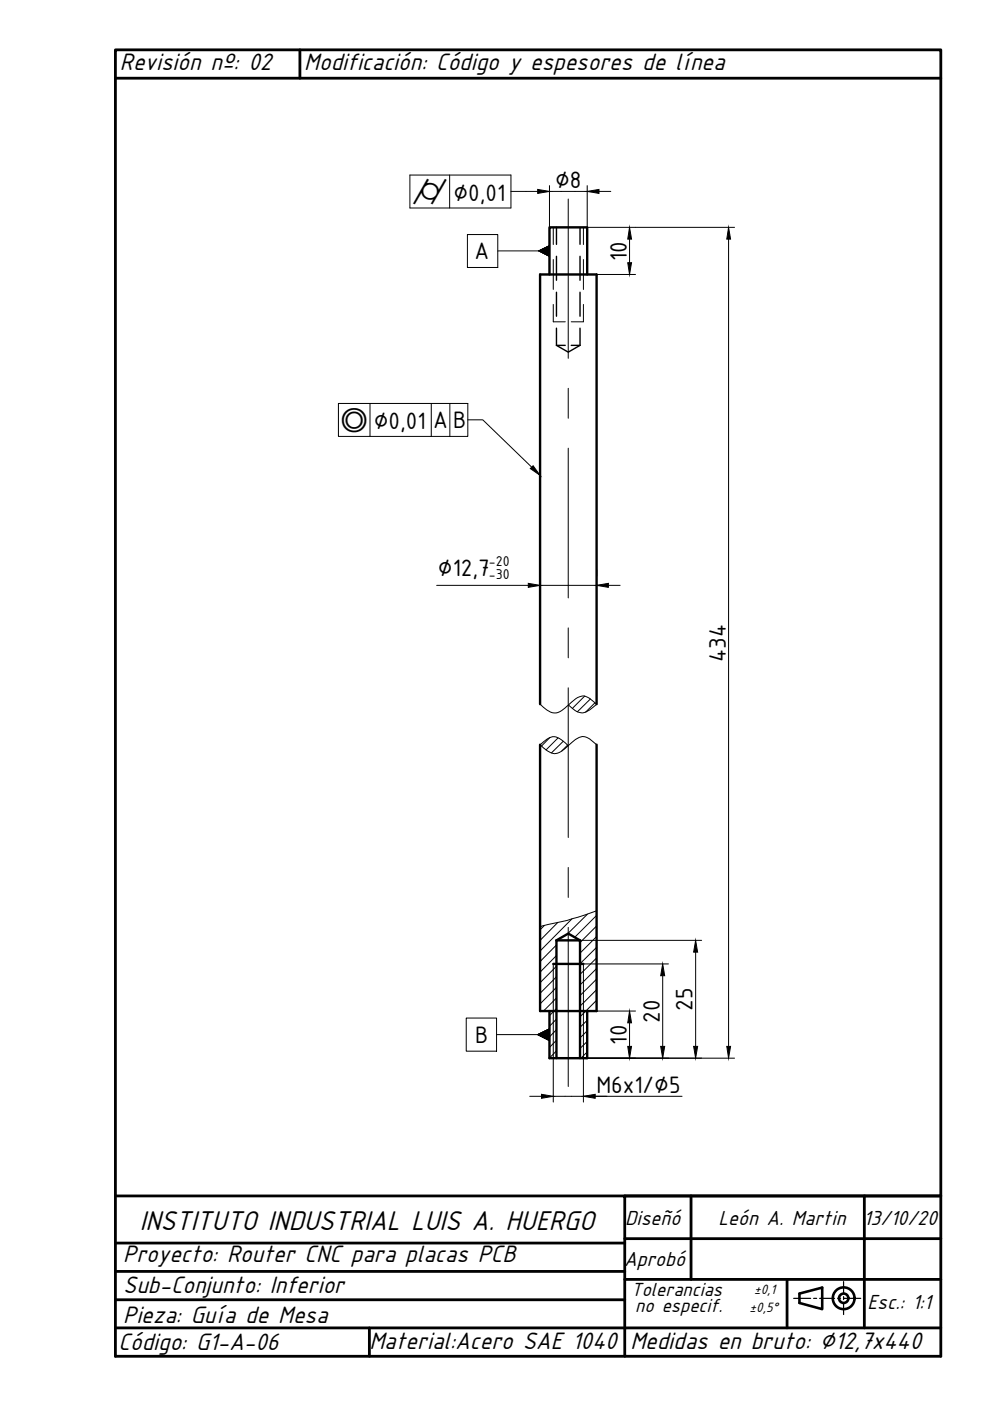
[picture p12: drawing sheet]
<svg xmlns="http://www.w3.org/2000/svg" width="210mm" height="297mm" viewBox="0 0 210 297" stroke-linecap="round" stroke-linejoin="round" font-family="sans-serif">
<!-- layer: 0 -->
<g fill="none" stroke="#000" stroke-width=".59">
<path d="M63.6 10.6v6M24.5 253.6h108v34M132.5 253.6h67M146.5 253.6v17.7M183.3 253.6v27.9M24.5 275.6h108M24.5 269.6h108M24.5 263.6h108M132.5 271.3h67M132.5 262.6h67M166.9 271.3v10.2M24.5 287.6v-277h175v277"/>
<path d="M24.5 281.5h175M78.3 281.5v6.1"/>
</g>
<!-- layer: DIBUJO -->
<path d="M24.5 16.6h175M24.5 287.6h175" fill="none" stroke="#000" stroke-width=".59"/>
<!-- layer: 0 -->
<g fill="none" stroke="#000" stroke-width=".55">
<path d="M169.5 274.3l4.8-1.3v4.6l-4.8-1.3z"/>
<circle cx="178.9" cy="275.3" r="2.31"/>
<circle cx="178.9" cy="275.3" r=".99"/>
</g>
<g fill="none" stroke="#000" stroke-width=".25">
<path d="M24.5 10.6h87.5M116.5 52.1l-2.2 1.1 2.2 1.1M114.5 120.8v1.3M114.5 124.1v1.3M126.5 120.8v1.3M168.3 275.3h3.6M172.5 275.3h.6M173.8 275.3h3.2M177.6 275.3h.6M178.9 271.7v2.6M178.9 274.9v.6M178.9 276.2v2.5"/>
<path d="M178.9 275.3h3.6"/>
</g>
<g fill="none" stroke="#000" stroke-width=".21">
<path d="M86.9 37.1h21.4M116.5 39.4v8.8M124.5 39.4v8.8h31.2M86.9 44.1h21.4M111.5 40.6h2.5M116.5 40.6h8M117.3 48.2v3.6M117.3 55v6.4M120.5 42.2v33.8M123.7 48.2v3.6M123.7 55v6.4M126.5 58.2h8.2"/>
<path d="M127 40.6h2.5M133.5 50.7v5M154.5 50.7v171.2M117.3 64.5v3.7h2.5M123.7 64.5v3.7h-2.6M120.5 82.3v6.4M120.5 95v31.8M92.6 124.1h19.4M114.5 124.1h12.7M120.5 133.1v6.4M129 124.1h2.5M114.5 157.9l1.5 1.3a2.56 2.56 0 0 0 3.8-.5l1.5-1.3a2.72 2.72 0 0 1 3.3-1l1.9 1.5"/>
<path d="M114.5 157.9l1.5-1.2a2.26 2.26 0 0 1 3 .1l1.5 1.3M114.5 149.3l1.5 1.3a2.65 2.65 0 0 0 3.8-.5l1.5-1.3a2.71 2.71 0 0 1 3.7-.7l1.5 1.2M116.6 156.4l-1.8 1.8M118.3 156.4l-2.5 2.6M119.4 157.2l-2.5 2.4M120.4 158l-1.3 1.2M120.5 145.8v31.8M124 147.6l-2.6 2.6M125.2 148.2l-2.8 2.7M126.2 149l-2 2M126.5 149.3l-.7 .6a2.9 2.9 0 0 1-3.4 1l-1.9-1.4M115.4 196.2l-.9 .9"/>
<path d="M118.3 195.6l-3.8 3.8M120.5 183.9v6.4M120.5 196.6v33.8M121.3 194.8l-6.8 6.8M123 199.4h25.8M124.5 193.8l-4.1 4.2M126.5 193.1a62 62 0 0 1-11.6 3.2l-.4 .2M126.5 194.1l-4.6 4.6M126.5 196.3l-3.5 3.5M126.5 198.6l-3.5 3.5M117.3 204.4v29.3M118 200.3l-3.5 3.6"/>
<path d="M118 202.6l-3.5 3.5M118 204.8l-3.5 3.6M118 207.1l-3.5 3.5M118 209.3l-3.5 3.5M118 211.6l-2.8 2.8M118 213.8l-1.5 1.5M118 216.1l-1.5 1.5M118 218.3l-1.5 1.5M124.5 216.3l-1.5 1.5M124.5 218.6l-1.5 1.4M126.5 212.1l-3.5 3.4M126.5 200.9l-3.5 3.4"/>
<path d="M126.5 203.1l-3.5 3.5M126.5 205.3l-3.5 3.5M126.5 207.6l-3.5 3.5M126.5 209.8l-3.5 3.5M126.5 214.3l8.2 .1M133.5 216.9v5M140.5 206.9v15M141.7 204.4h-18v29.3M147.5 201.9v20M112.3 232.4h2.5M117.3 232.4h27.3M118 220.5l-1.5 1.6"/>
<path d="M118 222.8l-1.5 1.5M124.5 220.8l-1.5 1.5M124.5 223l-1.3 1.4M124.5 224.4h31.2"/>
</g>
<path d="M116.5 58.2v-10h8v10M114.5 149.3v-91.1h12v91.1M114.5 157.9v56.5h12v-56.5M118 199.4l2.5-1.5 2.5 1.5M118 199.4h5v25M118 199.4v25M116.5 214.4v10h8v-10M117.3 204.4h6.4" fill="none" stroke="#000" stroke-width=".51"/>
<path d="M118 48.2v3.6M118 54.3v5.1M123 48.2v3.6M123 54.3v5.1M118 73.2l2.5 1.5 2.5-1.5M118 62v5M118 69.6v3.6M118 73.2h1.8M121.1 73.2h1.9M123 62v5M123 69.6v3.6" fill="none" stroke="#000" stroke-width=".3"/>
<g fill="#000" stroke="#000" stroke-width=".21">
<path d="M114 40.2l2.5 .4-2.5 .4zM124.5 40.6l2.5-.4v.8zM133.5 48.2l.4 2.5h-.8zM133.1 55.7h.8l-.4 2.5zM154.5 48.2l.4 2.5h-.8zM112 123.7l2.5 .4-2.5 .4zM126.5 124.1l2.5-.4v.8zM133.5 214.4l.4 2.5h-.8zM140.5 204.4l.4 2.5h-.8zM147.5 199.4l.4 2.5h-.8zM114.8 232l2.5 .4-2.5 .5zM123.7 232.4l2.5-.4v.9z"/>
<path d="M133.1 221.9h.8l-.4 2.5zM140.1 221.9h.8l-.4 2.5zM147.1 221.9h.8l-.4 2.5zM154.1 221.9h.8l-.4 2.5z"/>
</g>
<!-- layer: Symbol (ISO) -->
<g fill="none" stroke="#000" stroke-width=".21">
<path d="M86.9 37.1v7M95.3 37.1v7M108.3 37.1v7M99.1 49.7h6.4v7h-6.4zM105.5 53.2h8.8M108.3 40.6h3.2M71.8 85.5h27.4v7h-27.4zM78.4 85.5v7M91.4 85.5v7M95.4 85.5v7M99.2 89h3.2l10.3 10M98.8 215.8h6.5v7.1h-6.5z"/>
<path d="M105.3 219.4h8.7M114 219.4l2.5-1.3v2.5z"/>
</g>
<g fill="#000" stroke="#000" stroke-width=".21">
<path d="M112.4 99.3l.6-.6 1.5 2.1z"/>
<path d="M114.3 53.2l2.2 1.1v-2.2zM114.3 53.2l2.2 1.1v-2.2z"/>
<path d="M114 219.4l2.5 1.2v-2.5zM114 219.4l2.5 1.2v-2.5z"/>
</g>
<text font-size="6.4" x="29.6" y="260.9">INSTITUTO INDUSTRIAL LUIS A. HUERGO</text>
<g font-size="5.6">
<text x="25.4" y="14.8">Revisión nº: 02</text>
<text x="64.5" y="14.8">Modificación: Código y espesores de línea</text>
<text x="26.1" y="267.6">Proyecto: Router CNC para placas PCB</text>
<text x="26.1" y="274.1">Sub-Conjunto: Inferior</text>
<text x="26.1" y="280.5">Pieza: Guía de Mesa</text>
<text x="25.1" y="286.3">Código: G1-A-06</text>
<text x="78.3" y="286.1">Material:Acero SAE 1040</text>
<text x="133.6" y="286">Medidas en bruto: ∅12,7x440</text>
</g>
<g font-size="5.4">
<text x="117.7" y="39.9">∅8</text>
<text x="96.1" y="42.5">∅0,01</text>
<text x="100.6" y="55">A</text>
<text x="132.9" y="55.3" transform="rotate(-90 132.9 55.3)">10</text>
<text x="79.2" y="91">∅0,01</text>
<text x="91.8" y="90.8">A</text>
<text x="96.1" y="90.8">B</text>
<text x="92.8" y="122.1">∅12,7</text>
<text x="153.9" y="140.3" transform="rotate(-90 153.9 140.3)">434</text>
<text x="146.9" y="214.3" transform="rotate(-90 146.9 214.3)">25</text>
<text x="100.7" y="221.1">B</text>
<text x="132.9" y="221.5" transform="rotate(-90 132.9 221.5)">10</text>
<text x="139.9" y="216.8" transform="rotate(-90 139.9 216.8)">20</text>
<text x="126.4" y="231.8">M6x1/∅5</text>
</g>
<g font-size="4.8">
<text x="132.5" y="259.8">Diseñó</text>
<text x="152.3" y="259.8">León A. Martin</text>
<text x="183.1" y="259.7">13/10/20</text>
<text x="132.3" y="268.5">Aprobó</text>
<text x="183.9" y="277.5">Esc.: 1:1</text>
</g>
<g font-size="4.7">
<text x="87.3" y="43.2">⌭</text>
<text x="72.2" y="91.5">◎</text>
</g>
<g font-size="4.5">
<text x="133.8" y="274.7">Tolerancias</text>
<text x="134.7" y="278.2">no especif.</text>
</g>
<g font-size="3.3">
<text x="103.7" y="120">-20</text>
<text x="103.7" y="122.8">-30</text>
</g>
<g font-size="3.2">
<text x="159.9" y="274.3">±0,1</text>
<text x="158.9" y="278.1">±0,5°</text>
</g>
</svg>
